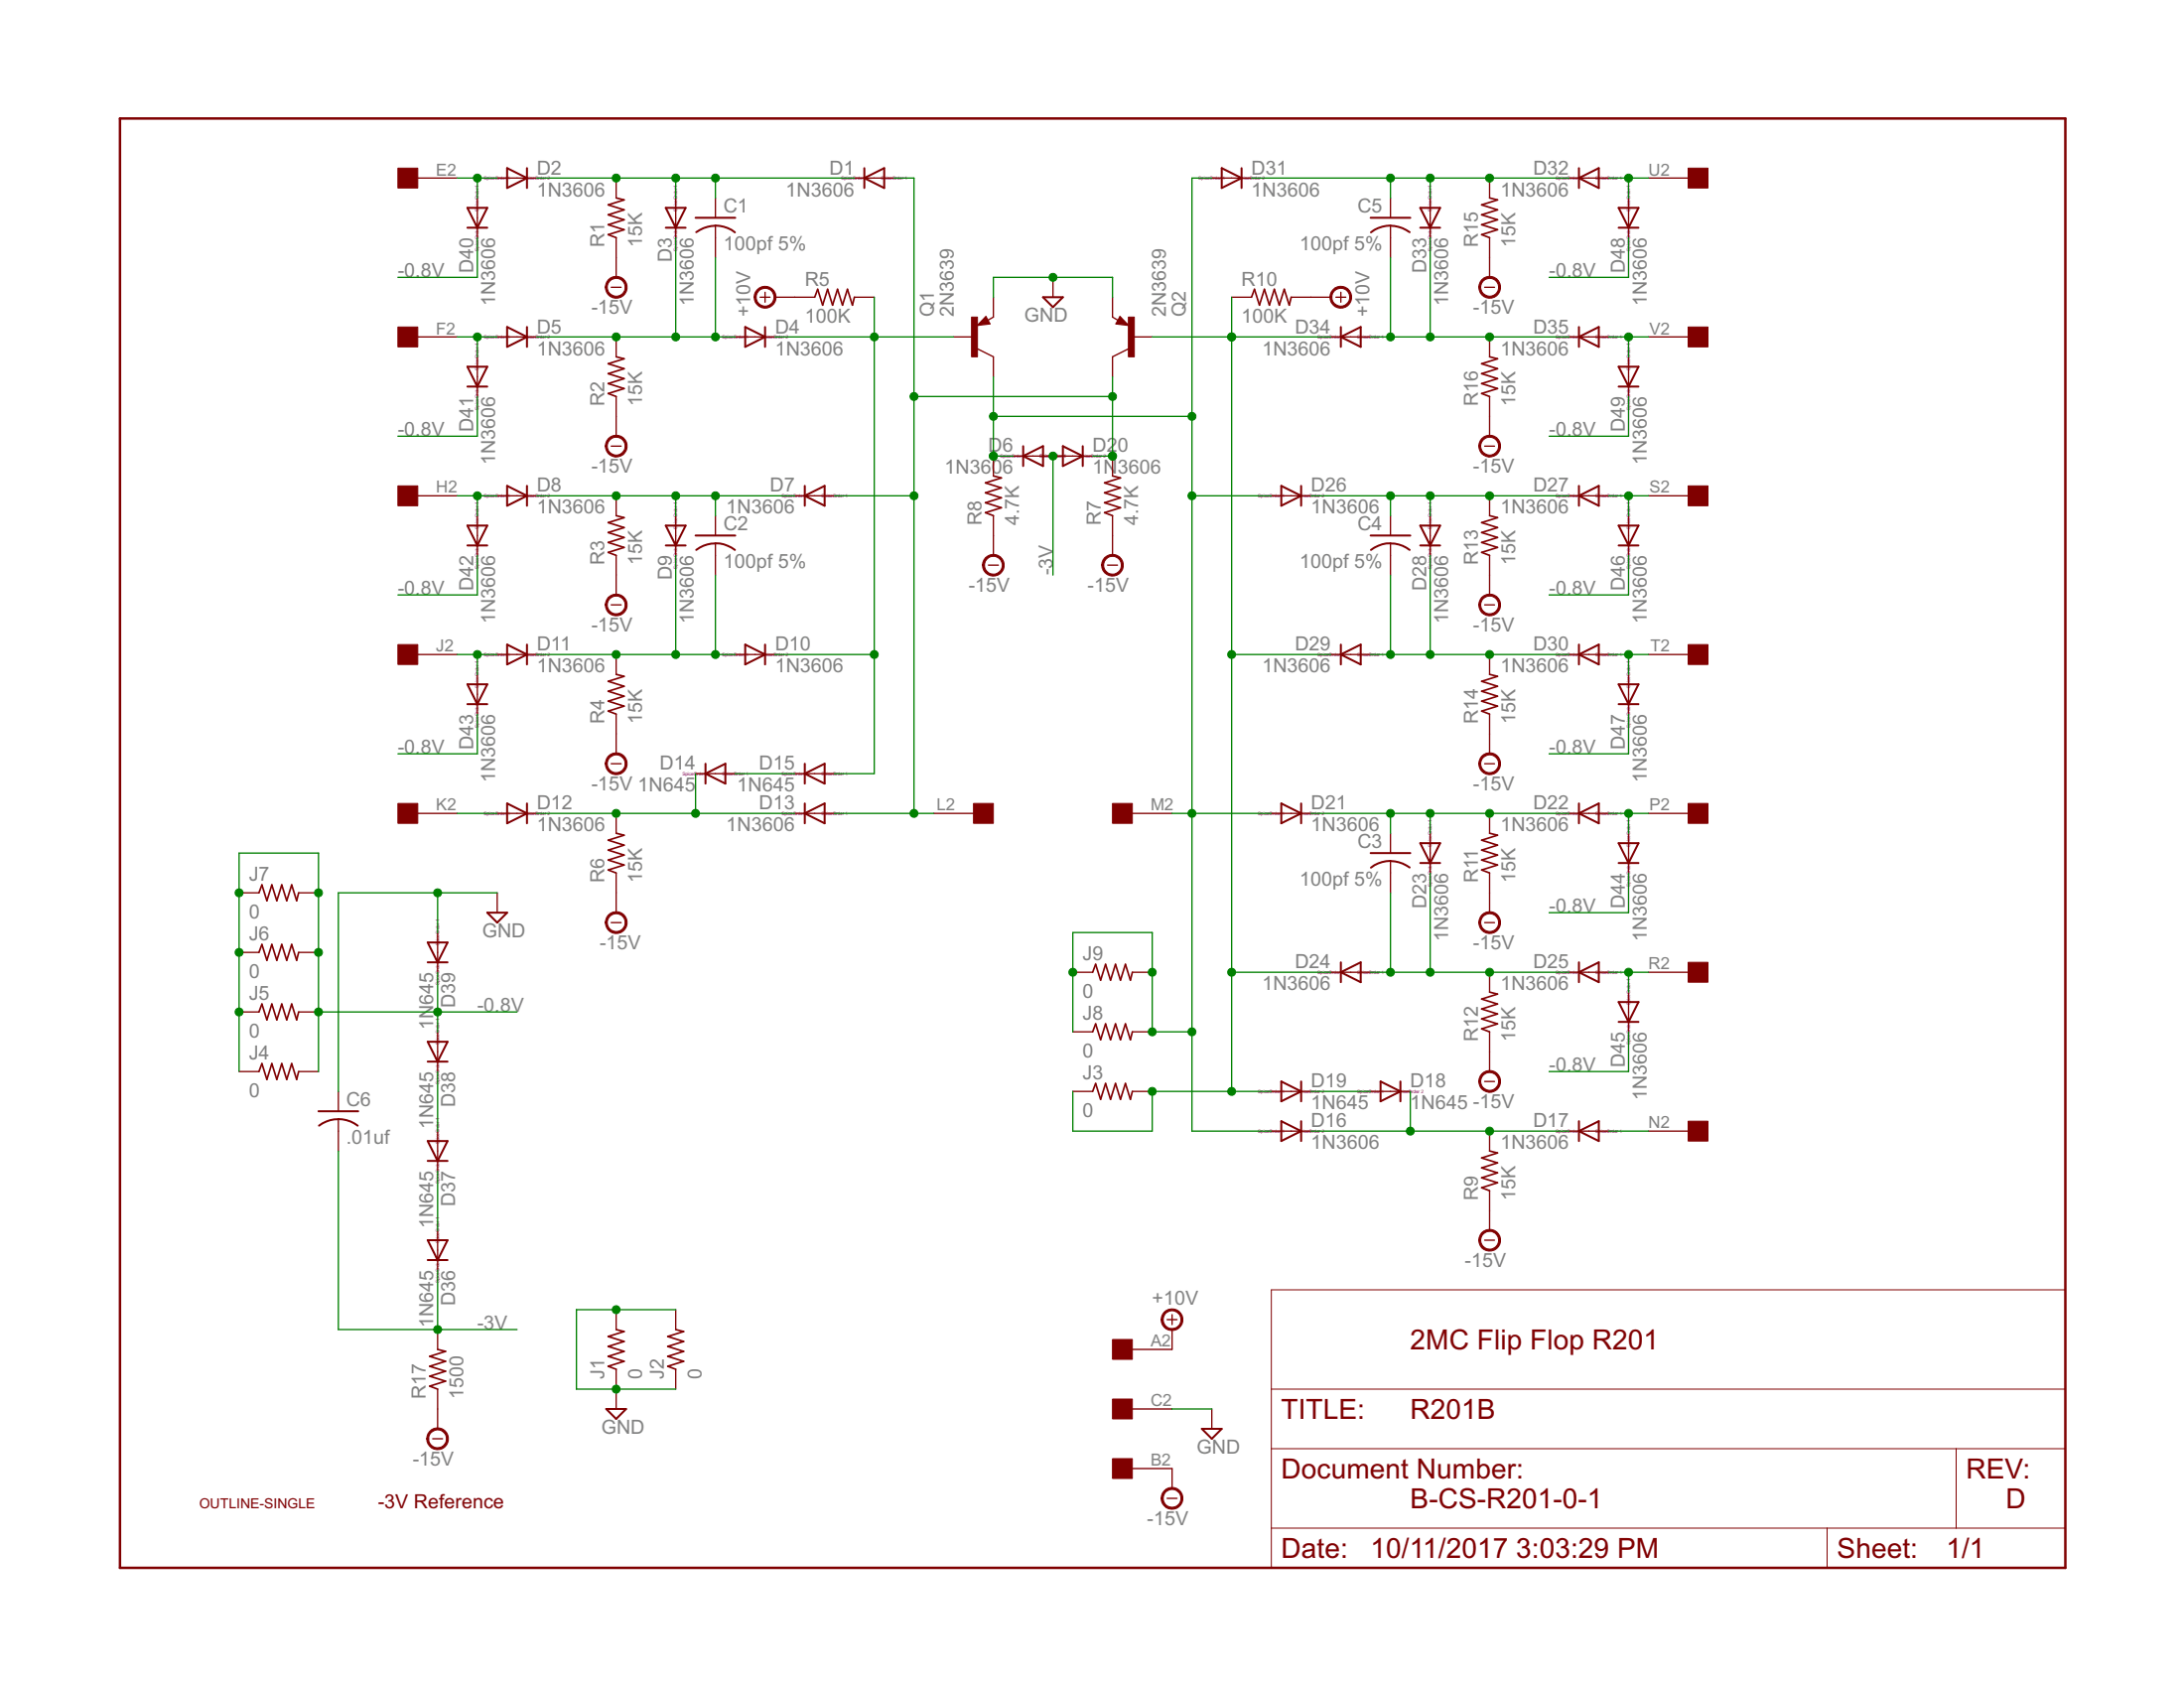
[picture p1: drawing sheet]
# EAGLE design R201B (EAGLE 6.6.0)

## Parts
C1  100pf 5%  C-US  [C063-025X075]
C2  100pf 5%  C-US  [C063-025X075]
C3  100pf 5%  C-US  [C063-025X075]
C4  100pf 5%  C-US  [C063-025X075]
C5  100pf 5%  C-US  [C063-025X075]
C6  .01uf  C-US  [C063-025X075]
D1  1N3606  1N4148DO35-10  [DO35-10]
D2  1N3606  1N4148DO35-10  [DO35-10]
D3  1N3606  1N4148DO35-10  [DO35-10]
D4  1N3606  1N4148DO35-10  [DO35-10]
D5  1N3606  1N4148DO35-10  [DO35-10]
D6  1N3606  1N4148DO35-10  [DO35-10]
D7  1N3606  1N4148DO35-10  [DO35-10]
D8  1N3606  1N4148DO35-10  [DO35-10]
D9  1N3606  1N4148DO35-10  [DO35-10]
D10  1N3606  1N4148DO35-10  [DO35-10]
D11  1N3606  1N4148DO35-10  [DO35-10]
D12  1N3606  1N4148DO35-10  [DO35-10]
D13  1N3606  1N4148DO35-10  [DO35-10]
D14  1N645  1N4148DO35-10  [DO35-10]
D15  1N645  1N4148DO35-10  [DO35-10]
D16  1N3606  1N4148DO35-10  [DO35-10]
D17  1N3606  1N4148DO35-10  [DO35-10]
D18  1N645  1N4148DO35-10  [DO35-10]
D19  1N645  1N4148DO35-10  [DO35-10]
D20  1N3606  1N4148DO35-10  [DO35-10]
D21  1N3606  1N4148DO35-10  [DO35-10]
D22  1N3606  1N4148DO35-10  [DO35-10]
D23  1N3606  1N4148DO35-10  [DO35-10]
D24  1N3606  1N4148DO35-10  [DO35-10]
D25  1N3606  1N4148DO35-10  [DO35-10]
D26  1N3606  1N4148DO35-10  [DO35-10]
D27  1N3606  1N4148DO35-10  [DO35-10]
D28  1N3606  1N4148DO35-10  [DO35-10]
D29  1N3606  1N4148DO35-10  [DO35-10]
D30  1N3606  1N4148DO35-10  [DO35-10]
D31  1N3606  1N4148DO35-10  [DO35-10]
D32  1N3606  1N4148DO35-10  [DO35-10]
D33  1N3606  1N4148DO35-10  [DO35-10]
D34  1N3606  1N4148DO35-10  [DO35-10]
D35  1N3606  1N4148DO35-10  [DO35-10]
D36  1N645  1N4148DO35-10  [DO35-10]
D37  1N645  1N4148DO35-10  [DO35-10]
D38  1N645  1N4148DO35-10  [DO35-10]
D39  1N645  1N4148DO35-10  [DO35-10]
D40  1N3606  1N4148DO35-10  [DO35-10]
D41  1N3606  1N4148DO35-10  [DO35-10]
D42  1N3606  1N4148DO35-10  [DO35-10]
D43  1N3606  1N4148DO35-10  [DO35-10]
D44  1N3606  1N4148DO35-10  [DO35-10]
D45  1N3606  1N4148DO35-10  [DO35-10]
D46  1N3606  1N4148DO35-10  [DO35-10]
D47  1N3606  1N4148DO35-10  [DO35-10]
D48  1N3606  1N4148DO35-10  [DO35-10]
D49  1N3606  1N4148DO35-10  [DO35-10]
J1  0  R-US_0207/10  [0207/10]
J2  0  R-US_0207/10  [0207/10]
J3  0  R-US_0207/10  [0207/10]
J4  0  R-US_0207/10  [0207/10]
J5  0  R-US_0207/10  [0207/10]
J6  0  R-US_0207/10  [0207/10]
J7  0  R-US_0207/10  [0207/10]
J8  0  R-US_0207/10  [0207/10]
J9  0  R-US_0207/10  [0207/10]
Q1  2N3639  2N3637  [TO39]
Q2  2N3639  2N3637  [TO39]
R1  15K  R-US_0207/10  [0207/10]
R2  15K  R-US_0207/10  [0207/10]
R3  15K  R-US_0207/10  [0207/10]
R4  15K  R-US_0207/10  [0207/10]
R5  100K  R-US_0207/10  [0207/10]
R6  15K  R-US_0207/10  [0207/10]
R7  4.7K  R-US_0207/10  [0207/10]
R8  4.7K  R-US_0207/10  [0207/10]
R9  15K  R-US_0207/10  [0207/10]
R10  100K  R-US_0207/10  [0207/10]
R11  15K  R-US_0207/10  [0207/10]
R12  15K  R-US_0207/10  [0207/10]
R13  15K  R-US_0207/10  [0207/10]
R14  15K  R-US_0207/10  [0207/10]
R15  15K  R-US_0207/10  [0207/10]
R16  15K  R-US_0207/10  [0207/10]
R17  1500  R-US_0207/10  [0207/10]
U$1  OUTLINE-SINGLE  [SINGLE]
U$2  EDGE-1  [EDGE-CON1]

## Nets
+10V [Power]: R5.1 R10.2 U$2.A2
-0.8V [Power]: D38.A D39.C D40.C D41.C D42.C D43.C D44.C D45.C D46.C D47.C D48.C D49.C J4.1 J4.2 J5.1 J5.2 J6.1 J6.2 J7.1 J7.2
-3V [Power]: C6.2 D6.A D20.A D36.C R17.2
-15V [Power]: R1.1 R2.1 R3.1 R4.1 R6.1 R7.1 R8.1 R9.1 R11.1 R12.1 R13.1 R14.1 R15.1 R16.1 R17.1 U$2.B2
GND [Power]: C6.1 D39.A J1.1 J1.2 J2.1 J2.2 Q1.1(E) Q2.1(E) U$2.C2
L: D1.A D7.A D13.A D20.C Q2.3(C) R7.2 U$2.L2
M: D6.C D16.A D21.A D26.A D31.A J8.1 J8.2 J9.1 J9.2 Q1.3(C) R8.2 U$2.M2
N$1: D5.A D41.A U$2.F2
N$2: C5.1 D31.C D32.C D33.A R15.2
N$3: C1.2 D3.C D4.A D5.C R2.2
N$4: C1.1 D1.C D2.C D3.A R1.2
N$5: D12.A U$2.K2
N$6: D19.A D24.C D29.C D34.C J3.1 J3.2 Q2.2(B) R10.1
N$7: D32.A D48.A U$2.U2
N$8: C5.2 D33.C D34.A D35.C R16.2
N$9: D17.A U$2.N2
N$10: D2.A D40.A U$2.E2
N$11: D35.A D49.A U$2.V2
N$12: D18.A D19.C
N$13: D37.A D38.C
N$14: D4.C D10.C D15.A Q1.2(B) R5.2
N$15: D14.A D15.C
N$16: D36.A D37.C
N$17: D22.A D44.A U$2.P2
N$18: D12.C D13.C D14.C R6.2
N$19: D8.A D42.A U$2.H2
N$20: D16.C D17.C D18.C R9.2
N$21: D11.A D43.A U$2.J2
N$22: C2.2 D9.C D10.A D11.C R4.2
N$23: D27.A D46.A U$2.S2
N$24: C2.1 D7.C D8.C D9.A R3.2
N$25: D30.A D47.A U$2.T2
N$26: C4.2 D28.C D29.A D30.C R14.2
N$27: C4.1 D26.C D27.C D28.A R13.2
N$28: D25.A D45.A U$2.R2
N$29: C3.2 D23.C D24.A D25.C R12.2
N$30: C3.1 D21.C D22.C D23.A R11.2
Unconnected: U$2.D2

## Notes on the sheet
- 2MC Flip Flop R201
- -3V Reference | B-CS-R201-0-1 | D
